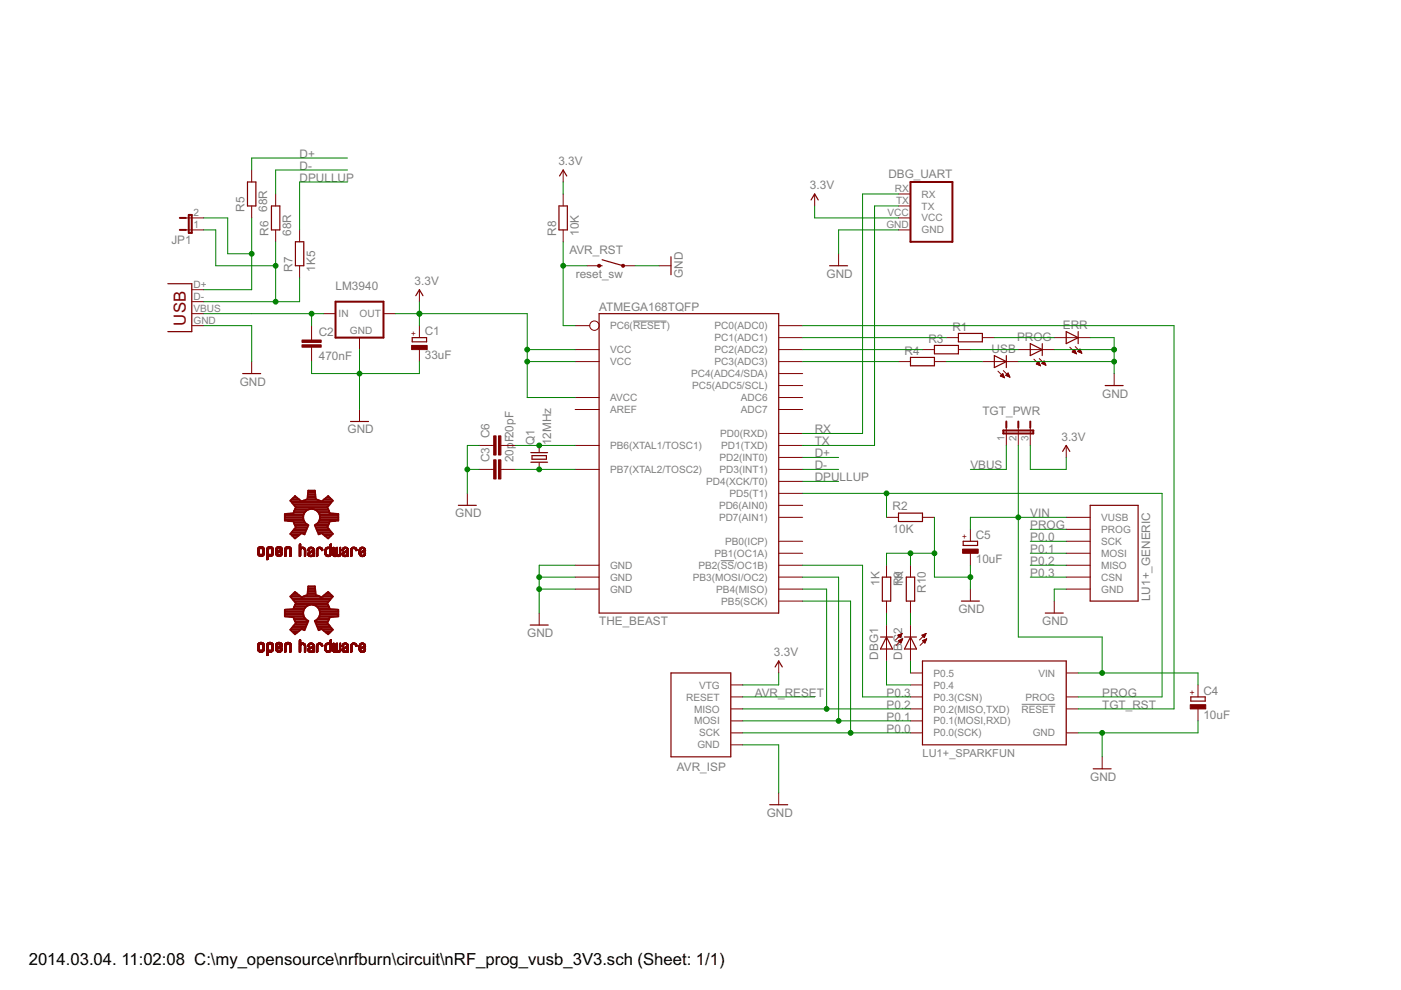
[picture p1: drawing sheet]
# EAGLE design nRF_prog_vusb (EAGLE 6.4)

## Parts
AVR_ISP  AVR-ISP-6SMALL_FP  [AVR-ISP-6-SMALL-FP]
AVR_RST  reset_sw  SWITCH-MOMENTARY-2SMD  [TACTILE_SWITCH_SMD]
C1  33uF  CPOL-EUSMCB  [SMC_B]
C2  470nF  C-EUC0805K  [C0805K]
C3  20pF  C-EUC0805  [C0805]
C4  10uF  CPOL-EUSMCB  [SMC_B]
C5  10uF  CPOL-EUSMCB  [SMC_B]
C6  20pF  C-EUC0805  [C0805]
DBG1  LEDCHIPLED_0805  [CHIPLED_0805]
DBG2  LEDCHIPLED_0805  [CHIPLED_0805]
DBG_UART  UART_PORT  [UART_PORT]
ERR  LEDCHIPLED_0805  [CHIPLED_0805]
JP1  JP1E  [JP1]
LM3940  LM3940  [SOT223]
LU1+_GENERIC  NRF24LU1P_GENERIC  [NRF24LU1P_GENERIC]
LU1+_SPARKFUN  NRF24LU1P_SPARKFUN_BREAKOUT  [NRF24LU+_SPARKFUN_BREAKOUT]
PROG  LEDCHIPLED_0805  [CHIPLED_0805]
Q1  12MHz  CRYSTALHC49U-V  [QUARTZ]
R1  R-EU_M0805  [M0805]
R2  10K  R-EU_M0805  [M0805]
R3  R-EU_M0805  [M0805]
R4  R-EU_M0805  [M0805]
R5  68R  R-EU_M0805  [M0805]
R6  68R  R-EU_M0805  [M0805]
R7  1K5  R-EU_M0805  [M0805]
R8  10K  R-EU_M0805  [M0805]
R9  1K  R-EU_M0805  [M0805]
R10  1K  R-EU_M0805  [M0805]
TGT_PWR  JP2E  [JP2]
THE_BEAST  ATMEGA168TQFP  [TQFP32-08]
U$1  OSHW-LOGOM  [OSHW-LOGO-M]
U$2  OSHW-LOGOL  [OSHW-LOGO-L]
USB  LEDCHIPLED_0805  [CHIPLED_0805]
USB-B  USBPTH  [USB-B-PTH]

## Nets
3.3V: AVR_ISP.VCC(VTG) C1.+ DBG_UART.VCC LM3940.3(OUT) R8.2 TGT_PWR.3 THE_BEAST.4(VCC) THE_BEAST.6(VCC) THE_BEAST.18(AVCC)
AVR_RESET: AVR_ISP.RESET AVR_RST.3 R8.1 THE_BEAST.29(PC6(!RESET!))
D+: R5.2 THE_BEAST.32(PD2(INT0))
D-: R6.2 THE_BEAST.1(PD3(INT1))
DPULLUP: R7.2 THE_BEAST.2(PD4(XCK/T0))
GND: AVR_ISP.GND AVR_RST.1 C1.- C2.2 C3.1 C4.- C5.- C6.1 DBG_UART.GND ERR.C LM3940.2(GND) LM3940.4(GND) LU1+_GENERIC.GND LU1+_SPARKFUN.GND PROG.C R2.2 R9.1 R10.1 THE_BEAST.3(GND) THE_BEAST.5(GND) THE_BEAST.21(GND) USB-B.GND USB.C
N$1: DBG2.A LU1+_SPARKFUN.P0.5
N$2: DBG1.A LU1+_SPARKFUN.P0.4
N$3: DBG2.C R10.2
N$4: DBG1.C R9.2
N$8: R4.1 THE_BEAST.26(PC3(ADC3))
N$9: R3.1 THE_BEAST.25(PC2(ADC2))
N$13: R1.1 THE_BEAST.24(PC1(ADC1))
N$18: R4.2 USB.A
N$19: PROG.A R3.2
N$20: ERR.A R1.2
N$26: C6.2 Q1.2 THE_BEAST.7(PB6(XTAL1/TOSC1))
N$27: C3.2 Q1.1 THE_BEAST.8(PB7(XTAL2/TOSC2))
P0.0: AVR_ISP.SCK LU1+_GENERIC.SCK LU1+_SPARKFUN.P0.0(P0.0(SCK)) THE_BEAST.17(PB5(SCK))
P0.1: AVR_ISP.MOSI LU1+_GENERIC.MOSI LU1+_SPARKFUN.P0.1(P0.1(MOSI,RXD)) THE_BEAST.15(PB3(MOSI/OC2))
P0.2: AVR_ISP.MISO LU1+_GENERIC.MISO LU1+_SPARKFUN.P0.2(P0.2(MISO,TXD)) THE_BEAST.16(PB4(MISO))
P0.3: LU1+_GENERIC.CSN LU1+_SPARKFUN.P0.3(P0.3(CSN)) THE_BEAST.14(PB2(!SS!/OC1B))
PROG: LU1+_GENERIC.PROG LU1+_SPARKFUN.PROG R2.1 THE_BEAST.9(PD5(T1))
RX: DBG_UART.RX THE_BEAST.30(PD0(RXD))
TGT_RST: LU1+_SPARKFUN.RESET(!RESET!) THE_BEAST.23(PC0(ADC0))
TX: DBG_UART.TX THE_BEAST.31(PD1(TXD))
USB_D+: JP1.2 R5.1 USB-B.D+
USB_D-: JP1.1 R6.1 R7.1 USB-B.D-
VBUS: C2.1 LM3940.1(IN) TGT_PWR.1 USB-B.VBUS
VIN: C4.+ C5.+ LU1+_GENERIC.VUSB LU1+_SPARKFUN.VIN TGT_PWR.2
Unconnected: THE_BEAST.10(PD6(AIN0)) THE_BEAST.11(PD7(AIN1)) THE_BEAST.12(PB0(ICP)) THE_BEAST.13(PB1(OC1A)) THE_BEAST.19(ADC6) THE_BEAST.20(AREF) THE_BEAST.22(ADC7) THE_BEAST.27(PC4(ADC4/SDA)) THE_BEAST.28(PC5(ADC5/SCL))
